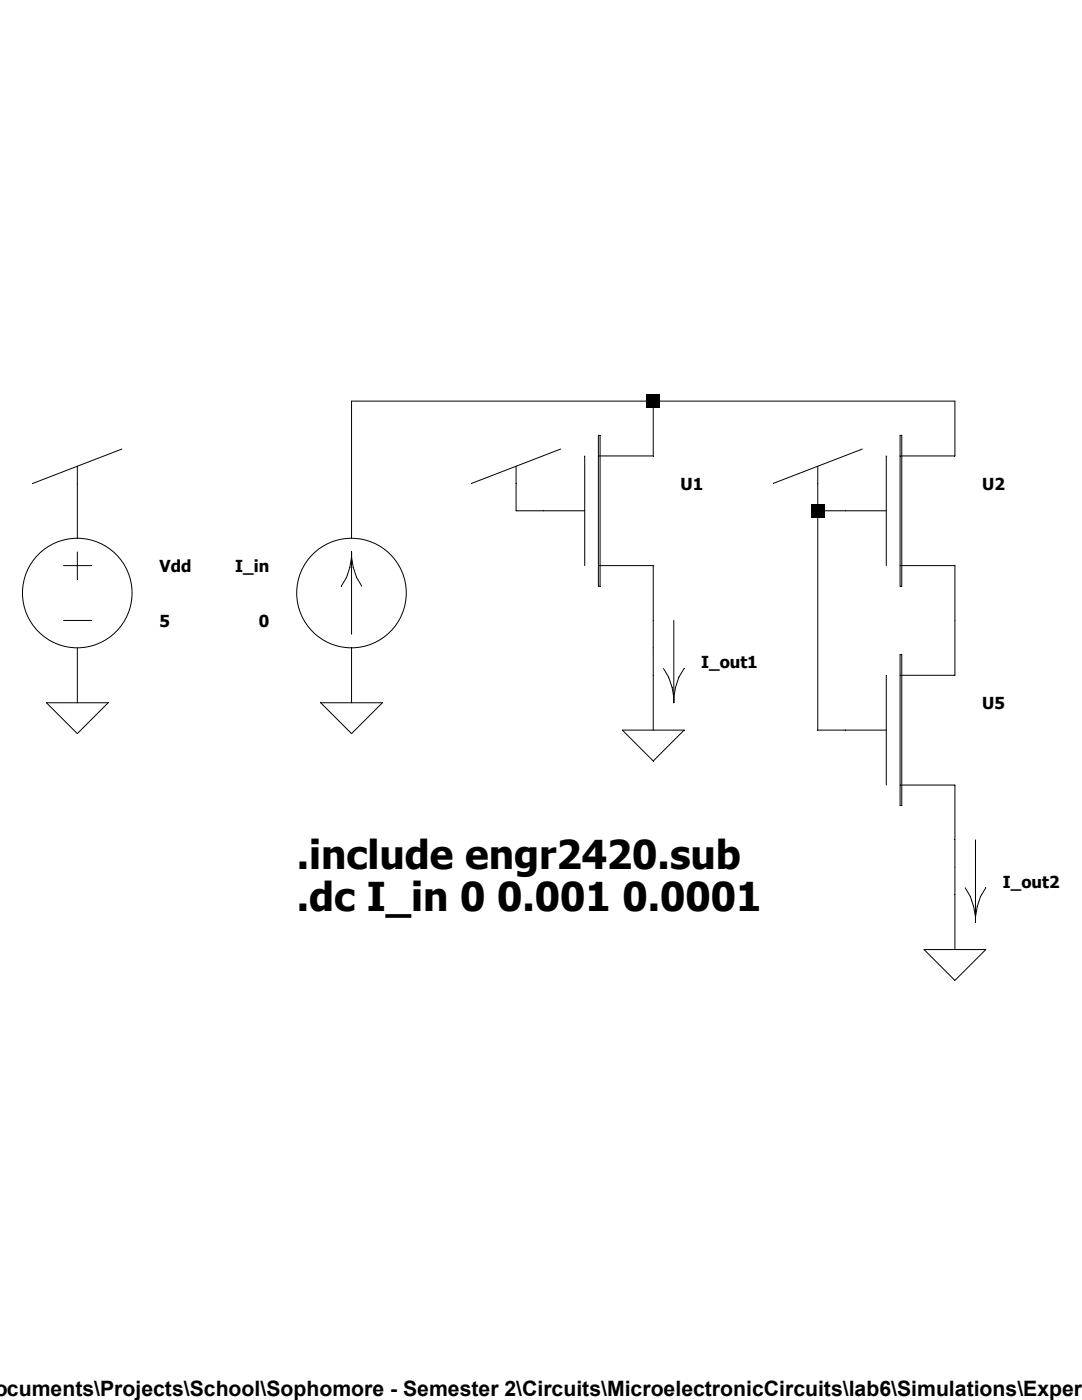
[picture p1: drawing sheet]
<svg xmlns="http://www.w3.org/2000/svg" width="216mm" height="279mm" viewBox="0 0 216 279" stroke-linecap="round" stroke-linejoin="round" font-family="sans-serif">
<g fill="none" stroke="#000" stroke-width=".2">
<path d="M15.4 93v14.4M24.3 89.6l-17.8 6.9M103 93v8.9h13.7M111.9 89.6l-17.8 6.9M116.7 91v21.9M119.4 86.9h.3v30.1h-.3zM130.3 80.1v10.9h-10.9M163.2 93v52.7h13.6M172.1 89.6l-17.8 6.9M176.8 91v21.9M179.6 91h10.9v-10.9h-120.4v27.3M179.6 86.9h.3v30.1h-.3z"/>
<path d="M12.7 112.9h5.5M15.4 110.2v5.4M70.1 110.2v16.4M72.2 117l-1-1.7-.7-2.1-.4-2-.3 2-.7 2.1-1 1.7M119.4 112.9h10.9v32.8M163.2 101.9h13.6M179.6 112.9h10.9v21.9h-10.9M12.7 123.8h5.5M15.4 129.3v11M70.1 129.3v11M132.4 133.4l1 1.7 .7 2.1 .4 2 .3-2 .7-2.1 1-1.7M134.5 123.8v16.5"/>
<path d="M176.8 134.8v21.9M179.6 130.7h.3v30.1h-.3zM9.3 140.3h12.3l-6.2 6.1zM64 140.3h12.3l-6.2 6.1zM124.2 145.7h12.3l-6.2 6.2zM179.6 156.7h10.9v32.8M194.6 167.6v16.4M196.7 177.2l-1 1.7-.7 2.1-.4 2-.3-2-.7-2.1-1-1.7M184.4 189.5h12.3l-6.2 6.2z"/>
<circle cx="15.4" cy="118.3" r="10.9"/>
<circle cx="70.1" cy="118.3" r="10.9"/>
</g>
<path d="M129 78.7h2.7v2.7h-2.7zM161.8 100.6h2.8v2.7h-2.8z" fill="#000"/>
<g font-size="7.9">
<text x="59.2" y="173.5">.include engr2420.sub</text>
<text x="59.2" y="181.7">.dc I_in 0 0.001 0.0001</text>
</g>
<text font-size="4.2" x="1.4" y="278.6">cuments\Projects\School\Sophomore - Semester 2\Circuits\MicroelectronicCircuits\lab6\Simulations\Exper</text>
<g font-size="3.3">
<text x="135.8" y="97.8">U1</text>
<text x="196" y="97.8">U2</text>
<text x="31.8" y="114.2">Vdd</text>
<text x="46.9" y="114.2">I_in</text>
<text x="31.8" y="125.1">5</text>
<text x="51.6" y="125.1">0</text>
<text x="139.9" y="133.3">I_out1</text>
<text x="196" y="141.6">U5</text>
<text x="200.1" y="177.1">I_out2</text>
</g>
</svg>
